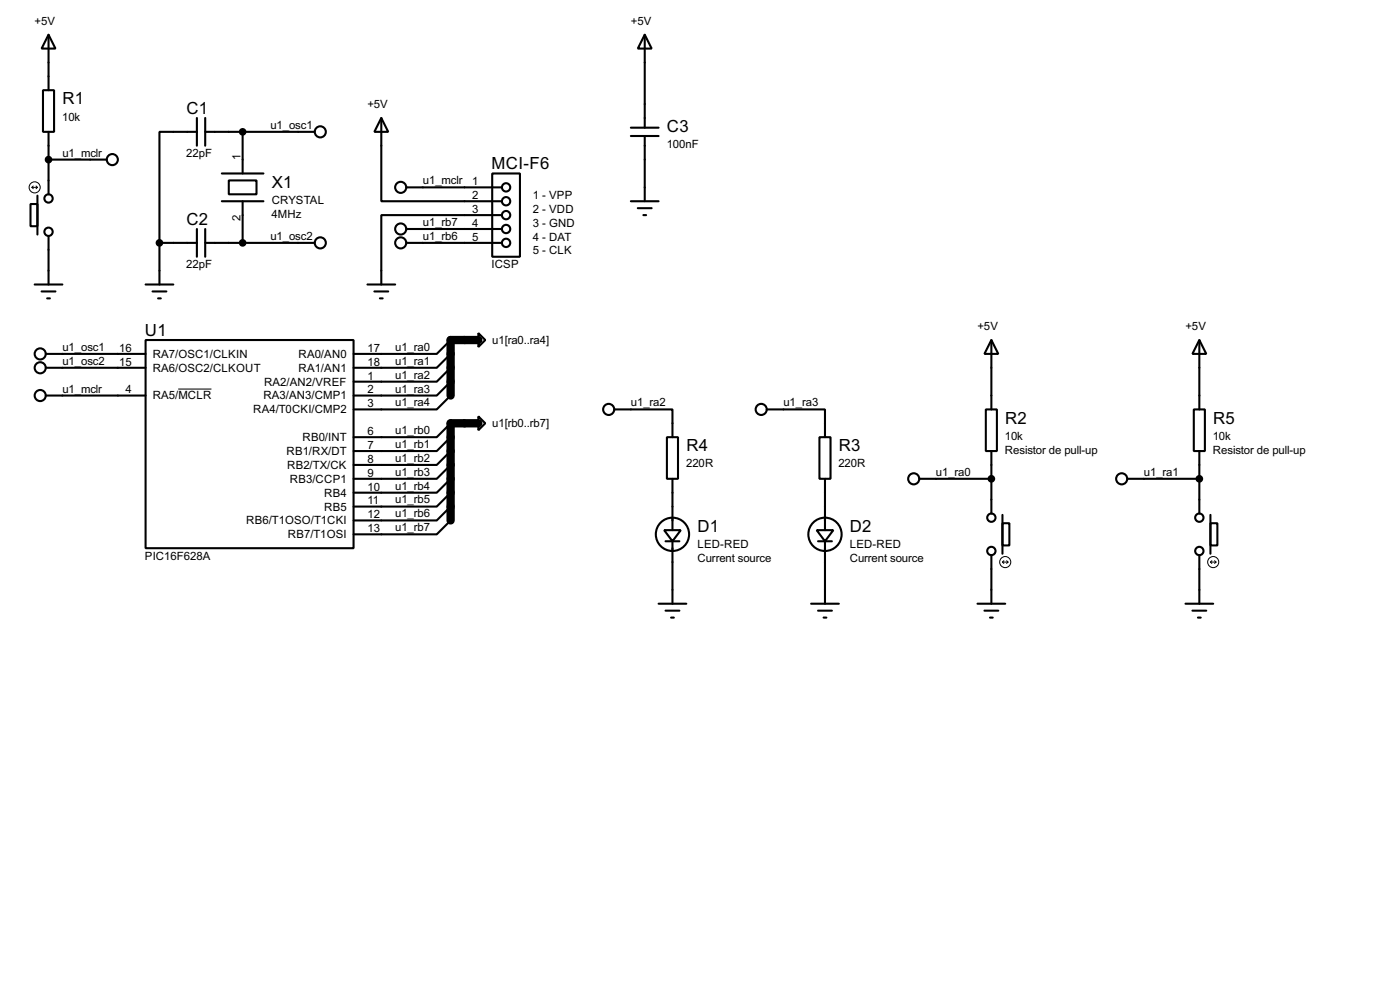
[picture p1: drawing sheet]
<svg xmlns="http://www.w3.org/2000/svg" width="256mm" height="180mm" viewBox="0 0 256 180" stroke-linecap="round" stroke-linejoin="round" font-family="sans-serif">
<path d="M87.6 62.2h-5.1v10.2M87.6 77.5h-5.1v17.7" fill="none" stroke="#000" stroke-width="1.5"/>
<g fill="none" stroke="#000" stroke-width=".38">
<path d="M7.9 16.5h2v7.6h-2zM8.9 6.3l1.3 2.6h-2.6zM8.9 6.3v10.2M118.1 6.3l1.3 2.6h-2.6zM118.1 6.3v17.1M5.6 37.3h1.3v4.1h-1.3zM6.9 35.8v7.1M8.9 24.1v11.5M8.9 29.2h10.7M36.1 24.1h-6.9v20.3M36.1 21.6v5.1M37.6 24.1h20.1"/>
<path d="M37.6 21.6v5.1M40.6 31.7h7.7M40.6 36.8h7.7M41.9 33h5.1v2.6h-5.1zM44.4 24.1v7.6M44.4 36.8v7.6M69.8 21.6l1.3 2.5h-2.5zM69.8 21.6v15.2h22.1M74.4 34.3h17.5M90.2 31.7h5v15.3h-5zM91.9 39.4h-22.1v12.7M115.6 36.8h5"/>
<path d="M115.6 24.9h5M115.6 23.4h5M116.8 38.1h2.6M117.9 39.4h.5M118.1 24.9v11.9M6.3 52.1h5.1M7.6 53.3h2.6M8.6 54.6h.5M8.9 43.2v8.9M26.7 52.1h5M27.9 53.3h2.6M29 54.6h.5"/>
<path d="M29.2 44.4v7.7M29.2 44.4h6.9M36.1 41.9v5.1M37.6 44.4h20.1M37.6 41.9v5.1M67.3 52.1h5.1M68.6 53.3h2.5M69.6 54.6h.5M74.4 44.4h17.5M74.4 41.9h17.5M8.4 64.8h18.3M8.4 67.3h18.3"/>
<path d="M8.4 72.4h18.3M26.7 62.2h38.1v38.1h-38.1zM82.5 72.4l-2.5 2.5h-15.2M82.5 77.5l-2.5 2.5h-15.2M82.5 69.8l-2.5 2.6h-15.2M82.5 67.3l-2.5 2.5h-15.2M82.5 64.8l-2.5 2.5h-15.2M82.5 62.2l-2.5 2.6h-15.2M87.6 61l1.3 1.2-1.3 1.3zM87.6 76.2l1.3 1.3-1.3 1.2zM112.5 74.9h10.7v5.1M140.5 74.9h10.6v5.1"/>
<path d="M180.6 74.9h2v7.6h-2zM181.6 62.2l1.3 2.6h-2.6zM181.6 62.2v12.7M218.7 74.9h2v7.6h-2zM219.7 62.2l1.3 2.6h-2.6zM219.7 62.2v12.7M82.5 95.2l-2.5 2.6h-15.2M82.5 92.7l-2.5 2.5h-15.2M82.5 90.2l-2.5 2.5h-15.2M82.5 87.6l-2.5 2.6h-15.2M82.5 85.1l-2.5 2.5h-15.2M82.5 82.5l-2.5 2.6h-15.2"/>
<path d="M82.5 80l-2.5 2.5h-15.2M121.7 97h3l-1.5 2.1zM121.9 99.1h2.6M122.2 80h2v7.6h-2zM123.2 87.6v9.4M123.2 99.1v11.4M149.6 97h3.1l-1.6 2.1zM149.9 99.1h2.5M150.1 80h2v7.6h-2zM151.1 87.6v9.4M151.1 99.1v11.4M168.4 87.6h13.2"/>
<path d="M181.6 82.5v11.5M183.6 95.8h1.3v4h-1.3zM183.6 94.2v7.1M206.5 87.6h13.2M219.7 82.5v11.5M221.7 95.8h1.3v4h-1.3zM221.7 94.2v7.1M120.6 110.5h5.1M121.9 111.8h2.6M122.9 113h.5M148.6 110.5h5.1M149.9 111.8h2.5"/>
<path d="M150.9 113h.5M179.1 110.5h5M180.3 111.8h2.6M181.4 113h.5M181.6 101.6v8.9M217.2 110.5h5M218.4 111.8h2.6M219.5 113h.5M219.7 101.6v8.9"/>
<circle cx="8.9" cy="36.3" r=".76"/>
<circle cx="20.6" cy="29.2" r="1.02"/>
<circle cx="58.7" cy="24.1" r="1.02"/>
<circle cx="73.4" cy="34.3" r="1.02"/>
<circle cx="92.7" cy="34.3" r=".76"/>
<circle cx="92.7" cy="39.4" r=".76"/>
<circle cx="92.7" cy="36.8" r=".76"/>
<circle cx="8.9" cy="42.4" r=".76"/>
<circle cx="58.7" cy="44.5" r="1.02"/>
<circle cx="73.4" cy="44.5" r="1.02"/>
<circle cx="73.4" cy="41.9" r="1.02"/>
<circle cx="92.7" cy="44.5" r=".76"/>
<circle cx="92.7" cy="41.9" r=".76"/>
<circle cx="7.4" cy="72.4" r="1.02"/>
<circle cx="7.4" cy="67.3" r="1.02"/>
<circle cx="7.4" cy="64.8" r="1.02"/>
<circle cx="111.5" cy="74.9" r="1.02"/>
<circle cx="139.4" cy="74.9" r="1.02"/>
<circle cx="123.2" cy="97.8" r="3"/>
<circle cx="151.1" cy="97.8" r="3"/>
<circle cx="167.4" cy="87.6" r="1.02"/>
<circle cx="181.6" cy="94.7" r=".76"/>
<circle cx="205.5" cy="87.6" r="1.02"/>
<circle cx="219.7" cy="94.7" r=".76"/>
<circle cx="181.6" cy="100.8" r=".76"/>
<circle cx="219.7" cy="100.8" r=".76"/>
</g>
<g fill="none" stroke="#000" stroke-width=".18">
<path d="M5.8 34.3h1.1M5.8 34.3l.3 .2M6.1 34l-.3 .3M6.6 34l.3 .3M6.9 34.3l-.3 .2M32.6 71.2h6.1M183.6 102.9h1.1M183.6 102.9l.3 .2M183.9 102.6l-.3 .3M184.4 102.6l.3 .3M184.7 102.9l-.3 .2M221.7 102.9h1.1"/>
<path d="M221.7 102.9l.3 .2M222 102.6l-.3 .3M222.5 102.6l.3 .3M222.8 102.9l-.3 .2"/>
<circle cx="6.3" cy="34.3" r="1.02"/>
<circle cx="184.1" cy="102.9" r="1.02"/>
<circle cx="222.2" cy="102.9" r="1.02"/>
</g>
<g fill="#000" stroke="#000" stroke-width=".38">
<circle cx="8.9" cy="29.2" r=".51"/>
<circle cx="44.4" cy="24.1" r=".51"/>
<circle cx="29.2" cy="44.4" r=".51"/>
<circle cx="44.4" cy="44.4" r=".51"/>
<circle cx="181.6" cy="87.6" r=".51"/>
<circle cx="219.7" cy="87.6" r=".51"/>
</g>
<g font-size="3.4">
<text x="11.4" y="19.1">R1</text>
<text x="34.2" y="20.8">C1</text>
<text x="122.2" y="24.2">C3</text>
<text x="49.8" y="34.3">X1</text>
<text x="90.1" y="30.9">MCI-F6</text>
<text x="34.2" y="41.1">C2</text>
<text x="26.6" y="61.4">U1</text>
<text x="184.1" y="77.5">R2</text>
<text x="222.2" y="77.5">R5</text>
<text x="125.7" y="82.6">R4</text>
<text x="153.6" y="82.6">R3</text>
<text x="127.8" y="97.3">D1</text>
<text x="155.7" y="97.3">D2</text>
</g>
<g font-size="2.3">
<text x="6.3" y="4.5">+5V</text>
<text x="115.6" y="4.5">+5V</text>
<text x="11.4" y="22.1">10k</text>
<text x="49.5" y="23.6">u1_osc1</text>
<text x="67.3" y="19.8">+5V</text>
<text x="11.4" y="28.7">u1_mclr</text>
<text x="34.1" y="28.8">22pF</text>
<text x="44.1" y="29.2" transform="rotate(-90 44.1 29.2)">1</text>
<text x="122.1" y="27.1">100nF</text>
<text x="77.5" y="33.7">u1_mclr</text>
<text x="86.5" y="33.9">1</text>
<text x="44.1" y="40.5" transform="rotate(-90 44.1 40.5)">2</text>
<text x="49.7" y="39.8">4MHz</text>
<text x="49.8" y="37.3">CRYSTAL</text>
<text x="77.5" y="41.4">u1_rb7</text>
<text x="86.5" y="36.4">2</text>
<text x="86.5" y="39">3</text>
<text x="86.5" y="41.5">4</text>
<text x="97.6" y="36.4">1 - VPP</text>
<text x="97.6" y="38.9">2 - VDD</text>
<text x="97.6" y="41.5">3 - GND</text>
<text x="49.5" y="43.9">u1_osc2</text>
<text x="77.5" y="43.9">u1_rb6</text>
<text x="86.5" y="44.1">5</text>
<text x="97.6" y="44">4 - DAT</text>
<text x="97.6" y="46.6">5 - CLK</text>
<text x="34.1" y="49.1">22pF</text>
<text x="90" y="49.1">ICSP</text>
<text x="11.4" y="64.2">u1_osc1</text>
<text x="21.8" y="64.4">16</text>
<text x="28" y="65.5">RA7/OSC1/CLKIN</text>
<text x="54.7" y="65.5">RA0/AN0</text>
<text x="67.3" y="64.4">17</text>
<text x="72.4" y="64.2">u1_ra0</text>
<text x="90.2" y="62.9">u1[ra0..ra4]</text>
<text x="179.1" y="60.4">+5V</text>
<text x="217.2" y="60.4">+5V</text>
<text x="11.4" y="66.8">u1_osc2</text>
<text x="11.4" y="71.8">u1_mclr</text>
<text x="21.8" y="66.9">15</text>
<text x="28" y="68">RA6/OSC2/CLKOUT</text>
<text x="48.4" y="70.6">RA2/AN2/VREF</text>
<text x="54.7" y="68">RA1/AN1</text>
<text x="67.3" y="66.9">18</text>
<text x="67.3" y="69.5">1</text>
<text x="72.4" y="71.8">u1_ra3</text>
<text x="72.4" y="69.3">u1_ra2</text>
<text x="72.4" y="66.8">u1_ra1</text>
<text x="23" y="72">4</text>
<text x="28" y="73.1">RA5/MCLR</text>
<text x="46.4" y="75.6">RA4/T0CKI/CMP2</text>
<text x="48.3" y="73.1">RA3/AN3/CMP1</text>
<text x="67.3" y="72">2</text>
<text x="67.3" y="74.5">3</text>
<text x="72.4" y="74.4">u1_ra4</text>
<text x="115.6" y="74.4">u1_ra2</text>
<text x="143.5" y="74.4">u1_ra3</text>
<text x="52.5" y="83.3">RB1/RX/DT</text>
<text x="55.4" y="80.7">RB0/INT</text>
<text x="67.3" y="79.6">6</text>
<text x="67.3" y="82.2">7</text>
<text x="72.4" y="82">u1_rb1</text>
<text x="72.4" y="79.5">u1_rb0</text>
<text x="90.2" y="78.2">u1[rb0..rb7]</text>
<text x="184.1" y="80.5">10k</text>
<text x="184.1" y="83">Resistor de pull-up</text>
<text x="222.2" y="80.5">10k</text>
<text x="222.2" y="83">Resistor de pull-up</text>
<text x="52.6" y="85.8">RB2/TX/CK</text>
<text x="53.1" y="88.3">RB3/CCP1</text>
<text x="67.3" y="84.7">8</text>
<text x="67.3" y="87.2">9</text>
<text x="67.3" y="89.8">10</text>
<text x="72.4" y="89.6">u1_rb4</text>
<text x="72.4" y="87.1">u1_rb3</text>
<text x="72.4" y="84.5">u1_rb2</text>
<text x="125.7" y="85.6">220R</text>
<text x="153.6" y="85.6">220R</text>
<text x="171.4" y="87.1">u1_ra0</text>
<text x="209.5" y="87.1">u1_ra1</text>
<text x="45.1" y="96">RB6/T1OSO/T1CKI</text>
<text x="59.4" y="90.9">RB4</text>
<text x="59.4" y="93.4">RB5</text>
<text x="67.3" y="92.3">11</text>
<text x="67.3" y="94.9">12</text>
<text x="72.4" y="94.7">u1_rb6</text>
<text x="72.4" y="92.1">u1_rb5</text>
<text x="52.7" y="98.5">RB7/T1OSI</text>
<text x="67.3" y="97.4">13</text>
<text x="72.4" y="97.2">u1_rb7</text>
<text x="127.8" y="100.2">LED-RED</text>
<text x="155.7" y="100.2">LED-RED</text>
<text x="26.5" y="102.4">PIC16F628A</text>
<text x="127.8" y="102.8">Current source</text>
<text x="155.7" y="102.8">Current source</text>
</g>
</svg>
